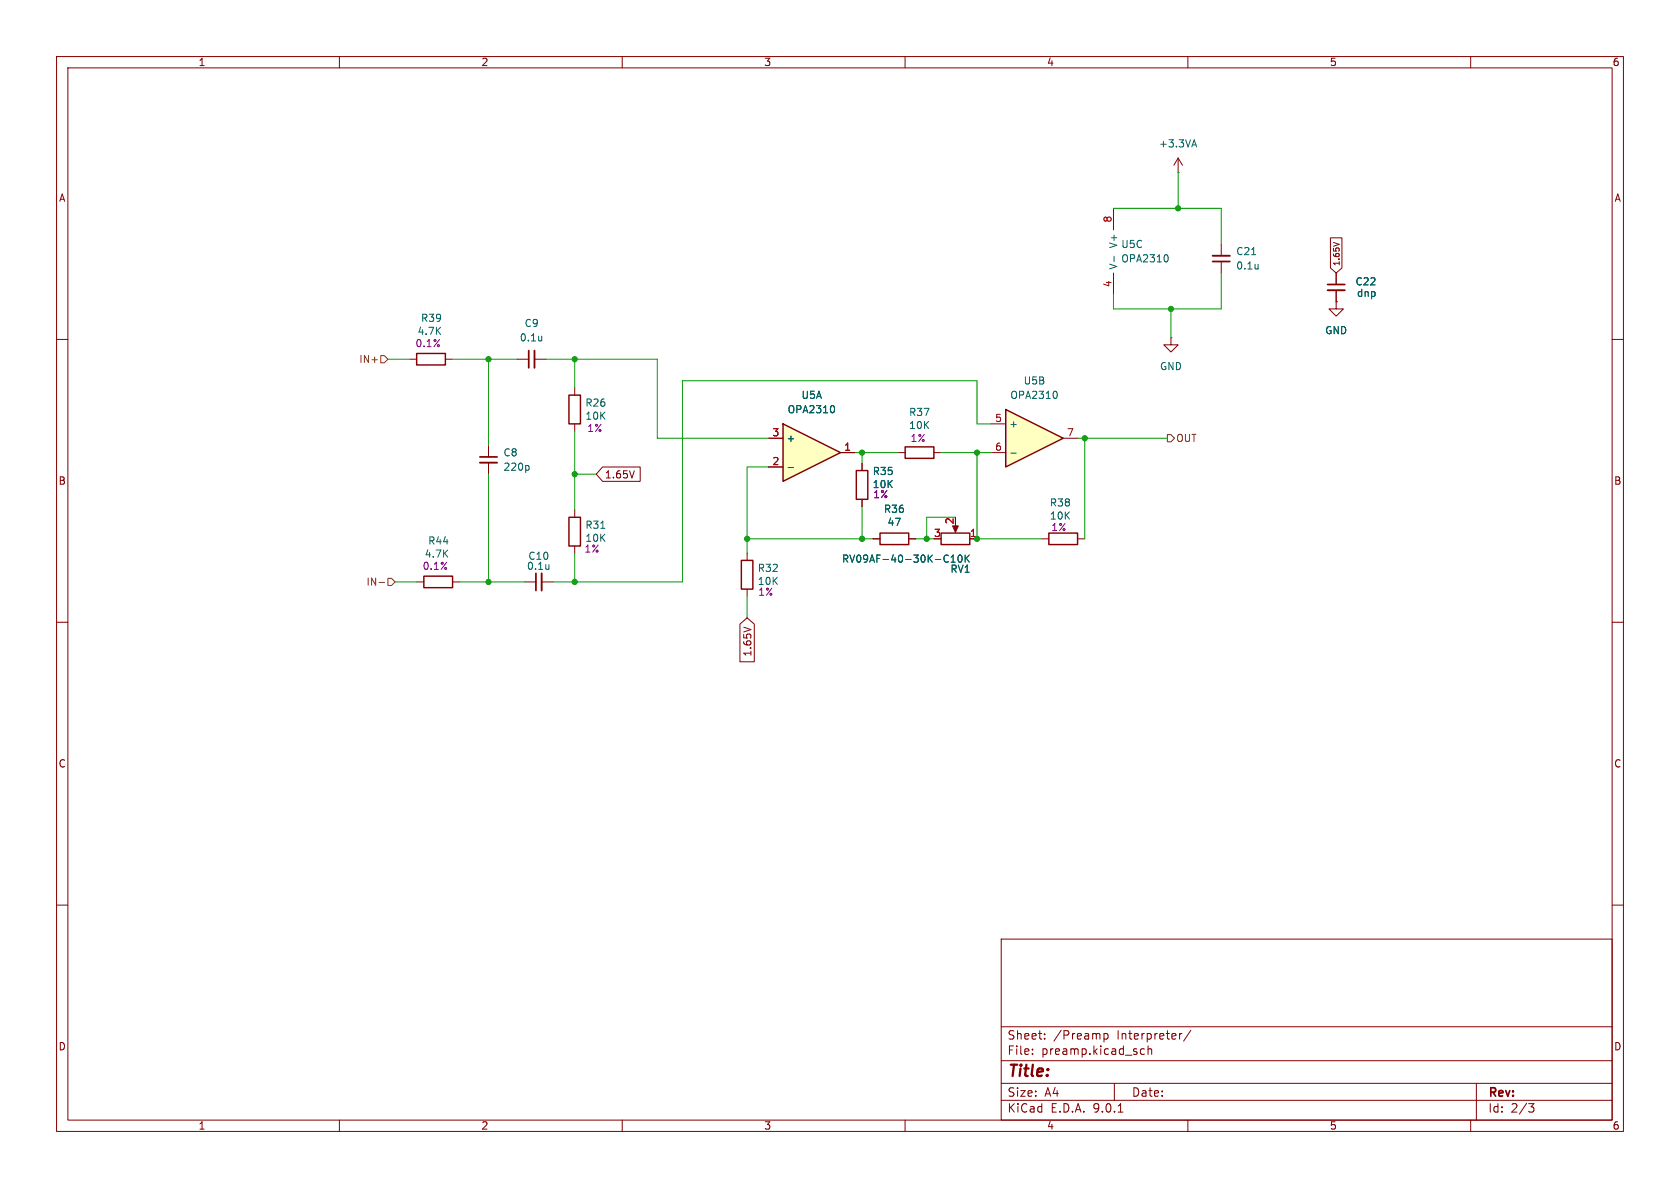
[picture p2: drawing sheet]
<svg xmlns="http://www.w3.org/2000/svg" width="297mm" height="210mm" viewBox="0 0 297 210" stroke-linecap="round" stroke-linejoin="round" font-family="sans-serif">
<g fill="none" stroke="#840000" stroke-width=".18">
<path d="M10 10h277v190h-277zM12 12h273v186h-273zM60 10v2M110 10v2M160 10v2M210 10v2M260 10v2M207 59.7v1.3h1.3l-1.3 1.2-1.3-1.2h1.3M207 59.7h.1M215.9 43.2v2M215.9 46.2v2.1M236.2 53.3v1.3h1.3l-1.3 1.3-1.3-1.3h1.3"/>
<path d="M236.2 53.3h.1M10 60h2M72.4 63.5h1.3M78.7 63.5h1.3M86.4 78.7v2.1M285 60h2M86.4 81.8v2M152.4 81.9v1.3M152.4 88.3v1.2M154.3 95.3h1.3M160.7 95.3h1.2M168.9 92.7v1"/>
<path d="M171.4 95.3h1.3M184.1 95.3h1.3M190.5 95.3h1.3M10 110h2M92.7 102.9h2M95.8 102.9h2M285 110h2M10 160h2M177 166h108v32h-108zM285 160h2M60 198v2M110 198v2"/>
<path d="M160 198v2M177 194.5h108M177 191.5h108M177 187.5h108M177 181.5h108M182.5 186.3v.1M182.5 185.5v.1M184.7 183.6v.1M184.7 182.8v.1M195.2 182.7v1.5M195.2 182.8l.4-.1 .3 .3v.4l-.2 .2h-.5M197 191.5v3"/>
<path d="M197.7 196.6h.8M201.6 186.1l.3 .3 .4-.1M202.3 185.5l-.4-.1-.3 .3M203 185.5l.2-.1 .3 .1 .1 .9M203 184.9v1.5M208.5 182.7v1M209 182.7l-.3 .1-.2 .2M210 198v2M210.5 182.1l-1.3 2M260 198v2M261 191.5v6.5M270.2 195.1h1l-.5 .6 .4 .1 .1 .5-.3 .3h-.4"/>
</g>
<path d="M73.7 62.5h5v2h-5zM151.4 83.2h2v5.1h-2zM155.6 94.2h5.1v2.1h-5.1zM166.4 94.2h5v2.1h-5zM185.4 94.2h5.1v2.1h-5.1z" fill="none" stroke="#840000" stroke-width=".25"/>
<path d="M168.4 93h1l-.5 1.1z" fill="#840000" stroke="#840000" stroke-width=".18"/>
<g fill="none" stroke="#006464" stroke-width=".18">
<path d="M221.3 45h.7M222.4 46.7v.9M222.4 47.4v.1M93.3 82.3l.2 .2v.4l-.2 .2M97 99.8v.9M167.3 98.1l.4 .1M167.7 99.3l-.4 .1M168.1 99.4h.8M168.1 98.5l.4-.4v1.3M169.5 98.2l.2-.1a.68 .68 0 0 1 .4 .7 .68 .68 0 0 1-.4 .6l-.2-.1-.1-.4zM170.6 98.1v1.3M170.8 98.7l.6 .7"/>
<path d="M171.4 98.1l-.8 .7M97 100.5v.1"/>
</g>
<path d="M214.4 46.2h3M84.8 80.8h3.1M94.7 101.3v3.1" fill="none" stroke="#840000" stroke-width=".3"/>
<path d="M214.4 45.2h3M84.8 81.8h3.1M95.8 101.3v3.1" fill="none" stroke="#840000" stroke-width=".33"/>
<path d="M177.8 72.4l10.2 5.1-10.2 5.1z" fill="#ffffc2"/>
<path d="M100.6 69.9h2v5h-2zM160 79h5.1v2h-5.1zM177.8 72.4l10.2 5.1-10.2 5.1z" fill="none" stroke="#840000" stroke-width=".25"/>
<path d="M236.2 48.3v2M236.2 51.3v2M101.6 68.6v1.3M101.6 74.9v1.3M175.3 74.9h2.5M188 77.5h2.5M158.7 80h1.3M165.1 80h1.3M175.3 80h2.5" fill="none" stroke="#840000" stroke-width=".18"/>
<path d="M186.7 69.2l.2 .4-.2 .8M178.7 80.1h1" fill="none" stroke="#006464" stroke-width=".18"/>
<path d="M234.7 50.3h3" fill="none" stroke="#840000" stroke-width=".3"/>
<path d="M234.7 51.3h3" fill="none" stroke="#840000" stroke-width=".33"/>
<path d="M138.4 74.9l10.2 5.1-10.2 5.1z" fill="#ffffc2"/>
<path d="M138.4 74.9l10.2 5.1-10.2 5.1zM100.6 91.4h2v5.1h-2zM131.1 99.1h2v5h-2zM74.9 101.9h5.1v2h-5.1z" fill="none" stroke="#840000" stroke-width=".25"/>
<g fill="none" stroke="#840000" stroke-width=".18">
<path d="M196.8 36.8v3.8M208.3 30.5h.1M208.3 27.9l-.8 1.3M208.3 27.9l.7 1.3M208.3 27.9v2.6M196.8 48.3v3.8M235.2 42h2v5.4l-1 .9-1-.9zM235.7 42.9l1.1 .3M236.2 53.3h.1M236.2 48.3v2M236.2 51.3v2M91.4 63.5h2.1"/>
<path d="M94.5 63.5h2M135.9 77.5h2.5M101.6 90.2v1.2M101.6 96.5v1.3M106.5 82.5h6.7v2.6h-6.7l-1.1-1.3zM112.1 83.2l-.4 1.3M132.1 97.8v1.3M135.9 82.6h2.5M148.6 80h2.5M152.4 81.9v1.3M152.4 88.3v1.2M154.3 95.3h1.3"/>
<path d="M160.7 95.3h1.2M171.4 95.3h1.3M73.7 102.9h1.2M80 102.9h1.3M130.8 110.3l1.3-1.1 1.3 1.1v6.7h-2.6zM131.5 110.9l1.3 .4M132.1 104.1v1.3"/>
</g>
<g fill="none" stroke="#006464" stroke-width=".18">
<path d="M210.8 25.6h.6M211.1 24.7l.4 1.3M95.8 59.4v.9M196.9 45.3v1M206.3 45.1l.2 .4-.2 .7M95.8 60.1l-.1 .1M147.4 71.8l.1 .4-.1 .7M106.2 93.4h.7M139.3 82.6h1M167.3 98.1l.4 .1M167.7 99.3l-.4 .1M168.1 99.4h.8"/>
<path d="M168.1 98.5l.4-.4v1.3M169.5 98.2l.2-.1a.68 .68 0 0 1 .4 .7 .68 .68 0 0 1-.4 .6l-.2-.1-.1-.4zM170.6 98.1v1.3M170.8 98.7l.6 .7M171.4 98.1l-.8 .7"/>
</g>
<path d="M93.5 62v3" fill="none" stroke="#840000" stroke-width=".3"/>
<path d="M94.5 62v3" fill="none" stroke="#840000" stroke-width=".33"/>
<path d="M67.3 62.9h.6l.7 .6-.7 .6h-.6zM206.4 76.8h.6l.6 .7-.6 .6h-.6zM67 103h1M68.6 102.2h.6l.6 .7-.6 .6h-.6z" fill="none" stroke="#725600" stroke-width=".18"/>
<g fill="none" stroke="#009600" stroke-width=".18">
<path d="M196.8 36.8h19.1v6.4M208.3 30.5v6.3M207 54.6v5.1M215.9 48.3v6.3h-19.1v-2.5M68.6 63.5h3.8M80 63.5h11.4M86.4 63.5v15.2M96.5 63.5h19.7v14h19.7M101.6 63.5v5.1M101.6 76.2v14M175.3 74.9h-2.6v-7.6h-52.1v35.6h-22.8M190.5 77.5h15.9"/>
<path d="M191.8 77.5v17.8M86.4 83.8v19.1M101.6 83.8h3.8M101.6 97.8v5.1M132.1 95.3h22.2M135.9 82.6h-3.8v15.2M151.1 80h7.6M152.4 80v1.9M152.4 89.5v5.8M161.9 95.3h3.2M166.4 80h8.9M168.9 91.4h-5.1v3.9"/>
<path d="M172.7 80v15.3h11.4M69.8 102.9h3.9M81.3 102.9h11.4M132.1 105.4v3.8"/>
</g>
<g fill="#009600" stroke="#009600" stroke-width=".18">
<circle cx="86.4" cy="63.5" r=".46"/>
<circle cx="101.6" cy="63.5" r=".46"/>
<circle cx="86.4" cy="102.9" r=".46"/>
<circle cx="101.6" cy="83.8" r=".46"/>
<circle cx="101.6" cy="102.9" r=".46"/>
<circle cx="132.1" cy="95.3" r=".46"/>
<circle cx="207" cy="54.6" r=".46"/>
<circle cx="208.3" cy="36.8" r=".46"/>
<circle cx="191.8" cy="77.5" r=".46"/>
<circle cx="163.8" cy="95.3" r=".46"/>
<circle cx="172.7" cy="95.3" r=".46"/>
<circle cx="172.7" cy="80" r=".46"/>
<circle cx="152.4" cy="95.3" r=".46"/>
<circle cx="152.4" cy="80" r=".46"/>
</g>
<text font-size="2.8" fill="#840000" x="178" y="190.9">Title:</text>
<g font-size="2.1" fill="#840000">
<text x="178" y="184">Sheet:</text>
<text x="186.2" y="184">/Preamp</text>
<text x="197.5" y="184">Interpreter/</text>
<text x="178" y="186.7">File:</text>
<text x="184.1" y="186.7">preamp.kicad_sch</text>
<text x="178" y="196.9">KiCad</text>
<text x="178" y="194.1">Size:</text>
<text x="184.7" y="194.1">A4</text>
<text x="185.7" y="196.9">E.D.A.</text>
<text x="193.3" y="196.9">9.0.1</text>
<text x="200" y="194.1">Date:</text>
<text x="263" y="194.3">Rev:</text>
<text x="263" y="196.9">Id:</text>
<text x="267.1" y="196.9">2/3</text>
</g>
<g font-size="1.8" fill="#840000">
<text x="35" y="11.9">1</text>
<text x="85" y="11.9">2</text>
<text x="135" y="11.9">3</text>
<text x="185" y="11.9">4</text>
<text x="235" y="11.9">5</text>
<text x="285" y="11.9">6</text>
<text x="10.3" y="35.9">A</text>
<text x="285.3" y="35.9">A</text>
<text x="10.3" y="85.9">B</text>
<text x="106.8" y="84.8">1.65V</text>
<text x="285.3" y="85.9">B</text>
<text x="133" y="116.2" transform="rotate(-90 133 116.2)">1.65V</text>
<text x="10.3" y="135.9">C</text>
<text x="285.3" y="135.9">C</text>
<text x="10.3" y="185.9">D</text>
<text x="285.3" y="185.9">D</text>
<text x="35" y="199.9">1</text>
<text x="85" y="199.9">2</text>
<text x="135" y="199.9">3</text>
<text x="185" y="199.9">4</text>
<text x="235" y="199.9">5</text>
<text x="285" y="199.9">6</text>
</g>
<g font-size="1.8" fill="#006464">
<text x="204.8" y="26.3">+3.3VA</text>
<text x="197.7" y="47.8" transform="rotate(-90 197.7 47.8)">V-</text>
<text x="197.7" y="44" transform="rotate(-90 197.7 44)">V+</text>
<text x="198.1" y="46.6">OPA2310</text>
<text x="198.1" y="44">U5C</text>
<text x="218.4" y="45.3">C21</text>
<text x="218.4" y="47.8">0.1u</text>
<text x="239.5" y="50.6">C22</text>
<text x="239.8" y="52.7">dnp</text>
<text x="74.3" y="57.1">R39</text>
<text x="92.6" y="58">C9</text>
<text x="234.2" y="59.3">GND</text>
<text x="91.8" y="60.6">0.1u</text>
<text x="205" y="65.6">GND</text>
<text x="141.6" y="70.7">U5A</text>
<text x="178.5" y="70.7">OPA2310</text>
<text x="180.9" y="68.2">U5B</text>
<text x="103.4" y="72.1">R26</text>
<text x="103.4" y="74.4">10K</text>
<text x="139.1" y="73.3">OPA2310</text>
<text x="160.6" y="73.7">R37</text>
<text x="160.6" y="76">10K</text>
<text x="178.3" y="75.8">+</text>
<text x="88.9" y="80.9">C8</text>
<text x="88.9" y="83.4">220p</text>
<text x="138.9" y="78.3">+</text>
<text x="154.2" y="84.2">R35</text>
<text x="154.2" y="86.5">10K</text>
<text x="185.5" y="89.7">R38</text>
<text x="103.4" y="93.7">R31</text>
<text x="103.4" y="96">10K</text>
<text x="156.2" y="90.9">R36</text>
<text x="156.8" y="93.2">47</text>
<text x="185.5" y="92">10K</text>
<text x="75.6" y="96.5">R44</text>
<text x="93.1" y="100.9">0.1u</text>
<text x="93.3" y="99.2">C10</text>
<text x="133.9" y="101.3">R32</text>
<text x="148.8" y="99.7">RV09AF-40-30K-C10K</text>
<text x="167.9" y="101.4">RV1</text>
<text x="133.9" y="103.6">10K</text>
</g>
<g font-size="1.8" fill="#a90000">
<text x="196.6" y="39.4" transform="rotate(-90 196.6 39.4)">8</text>
<text x="196.6" y="50.9" transform="rotate(-90 196.6 50.9)">4</text>
<text x="136.5" y="77.2">3</text>
<text x="175.8" y="74.7">5</text>
<text x="188.5" y="77.2">7</text>
<text x="136.5" y="82.3">2</text>
<text x="149.2" y="79.8">1</text>
<text x="175.8" y="79.8">6</text>
<text x="165" y="95">3</text>
<text x="168.7" y="92.8" transform="rotate(-90 168.7 92.8)">2</text>
<text x="171.4" y="95">1</text>
</g>
<g font-size="1.8" fill="#840084">
<text x="73.7" y="59.4">4.7K</text>
<text x="73.4" y="61.6">0.1%</text>
<text x="103.7" y="76.6">1%</text>
<text x="160.9" y="78.3">1%</text>
<text x="154.3" y="88.3">1%</text>
<text x="185.8" y="94.1">1%</text>
<text x="74.6" y="100.9">0.1%</text>
<text x="75" y="98.8">4.7K</text>
<text x="103.2" y="97.9">1%</text>
<text x="133.9" y="105.5">1%</text>
</g>
<g font-size="1.8" fill="#725600">
<text x="63.4" y="64.4">IN+</text>
<text x="207.8" y="78.3">OUT</text>
<text x="64.7" y="103.7">IN-</text>
</g>
<text font-size="1.4" fill="#840000" x="237" y="47.1" transform="rotate(-90 237 47.1)">1.65V</text>
</svg>
